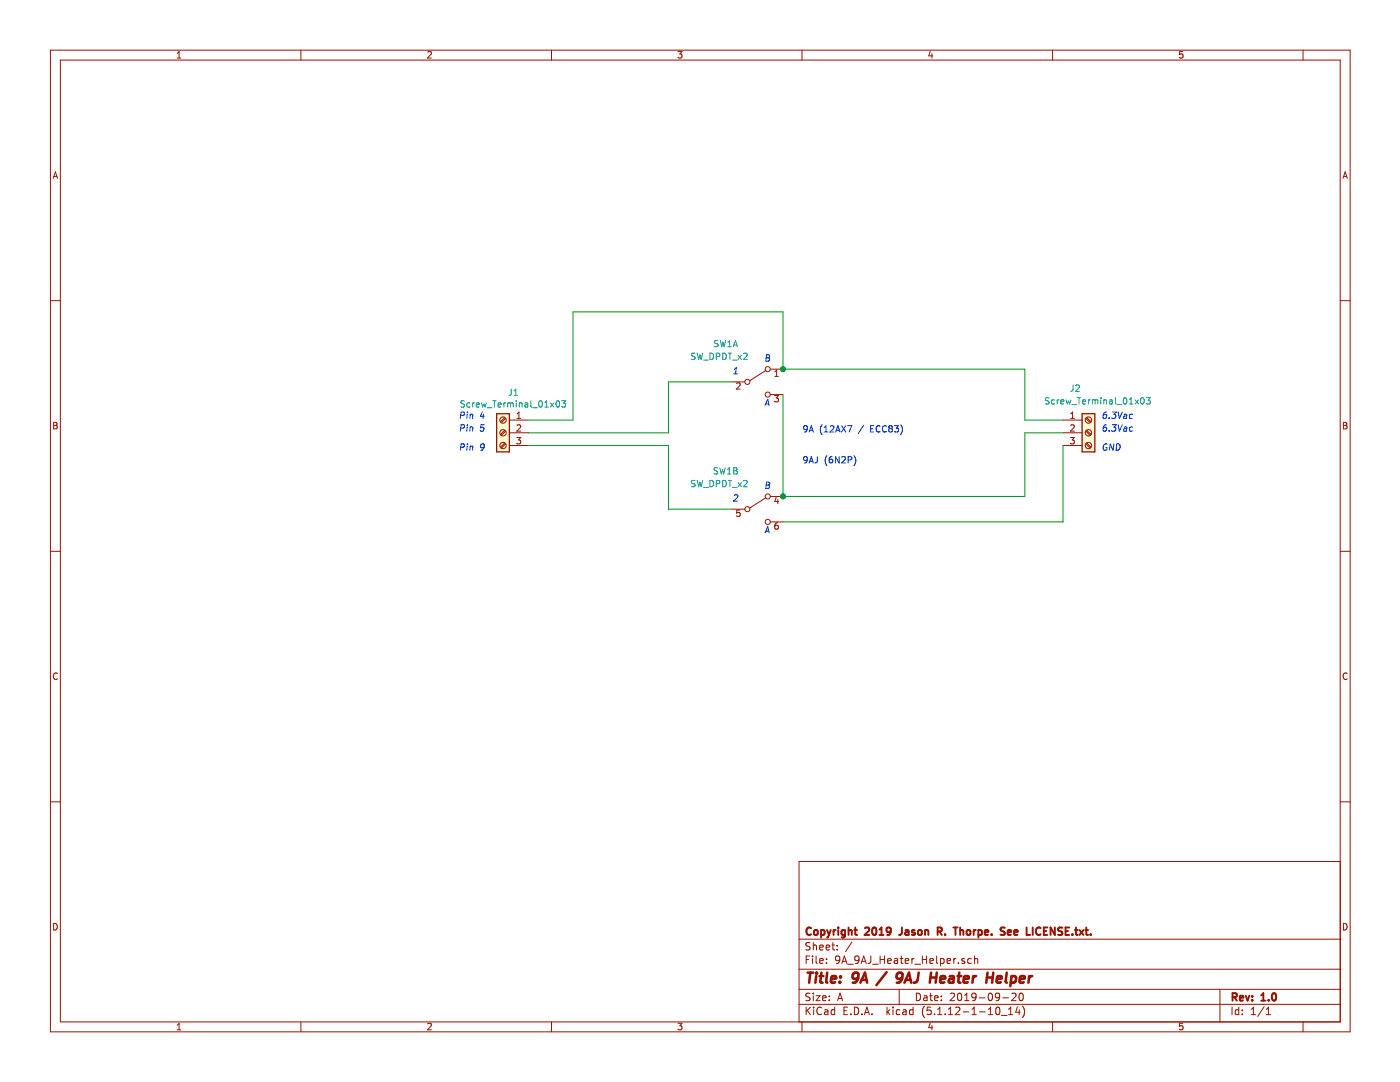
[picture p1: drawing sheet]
EESchema Schematic File Version 4
EELAYER 30 0
EELAYER END
$Descr A 11000 8500
encoding utf-8
Sheet 1 1
Title "9A / 9AJ Heater Helper"
Date "2019-09-20"
Rev "1.0"
Comp "Copyright 2019 Jason R. Thorpe. See LICENSE.txt."
Comment1 ""
Comment2 ""
Comment3 ""
Comment4 ""
$EndDescr
$Comp
L Switch:SW_DPDT_x2 SW1
U 1 1
P 5950 3000
F 0 "SW1" H 5700 3300 50  0000 C CNN
F 1 "SW_DPDT_x2" H 5650 3200 50  0000 C CNN
F 2 "jrt-Switches:SW_SPDT_CandK-V80212MS02Q" H 5950 3000 50  0001 C CNN
F 3 "~" H 5950 3000 50  0001 C CNN
F 4 "C&K V80212MS02Q" H 5950 3000 50  0001 C CNN "Part"
	1    5950 3000
	1    0    0    -1  
$EndComp
$Comp
L Switch:SW_DPDT_x2 SW1
U 2 1
P 5950 4000
F 0 "SW1" H 5700 4300 50  0000 C CNN
F 1 "SW_DPDT_x2" H 5650 4200 50  0000 C CNN
F 2 "jrt-Switches:SW_SPDT_CandK-V80212MS02Q" H 5950 4000 50  0001 C CNN
F 3 "~" H 5950 4000 50  0001 C CNN
F 4 "C&K V80212MS02Q" H 5950 4000 50  0001 C CNN "Part"
	2    5950 4000
	1    0    0    -1  
$EndComp
Wire Wire Line
	6150 3900 6150 3100
Text Notes 6300 3650 0    50   ~ 0
9A (12AX7 / ECC83)\n\n\n9AJ (6N2P)
Wire Wire Line
	6150 2900 6150 2450
Wire Wire Line
	5750 3000 5250 3000
Wire Wire Line
	5750 4000 5250 4000
$Comp
L Connector:Screw_Terminal_01x03 J2
U 1 1
P 8550 3400
F 0 "J2" H 8400 3750 50  0000 L CNN
F 1 "Screw_Terminal_01x03" H 8200 3650 50  0000 L CNN
F 2 "TerminalBlock:TerminalBlock_bornier-3_P5.08mm" H 8550 3400 50  0001 C CNN
F 3 "~" H 8550 3400 50  0001 C CNN
	1    8550 3400
	1    0    0    -1  
$EndComp
$Comp
L Connector:Screw_Terminal_01x03 J1
U 1 1
P 3950 3400
F 0 "J1" H 3868 3717 50  0000 C CNN
F 1 "Screw_Terminal_01x03" H 3868 3626 50  0000 C CNN
F 2 "TerminalBlock:TerminalBlock_bornier-3_P5.08mm" H 3950 3400 50  0001 C CNN
F 3 "~" H 3950 3400 50  0001 C CNN
	1    3950 3400
	-1   0    0    -1  
$EndComp
Text Notes 6000 4200 0    50   Italic 0
A
Text Notes 6000 3200 0    50   Italic 0
A
Text Notes 6000 2850 0    50   Italic 0
B
Text Notes 6000 3850 0    50   Italic 0
B
Text Notes 5750 2950 0    50   Italic 0
1
Text Notes 5750 3950 0    50   Italic 0
2
Wire Wire Line
	6150 2450 4500 2450
Wire Wire Line
	4500 2450 4500 3300
Wire Wire Line
	4500 3300 4150 3300
Wire Wire Line
	5250 3000 5250 3400
Wire Wire Line
	5250 3400 4150 3400
Wire Wire Line
	5250 4000 5250 3500
Wire Wire Line
	5250 3500 4150 3500
Wire Wire Line
	8350 3300 8050 3300
Wire Wire Line
	8350 3400 8050 3400
Wire Wire Line
	8050 3400 8050 3900
Wire Wire Line
	8050 3900 6150 3900
Connection ~ 6150 3900
Wire Wire Line
	8350 3500 8350 4100
Wire Wire Line
	8350 4100 6150 4100
Text Notes 3600 3300 0    50   Italic 0
Pin 4
Text Notes 3600 3400 0    50   Italic 0
Pin 5
Text Notes 3600 3550 0    50   Italic 0
Pin 9
Text Notes 8650 3550 0    50   Italic 0
GND
Text Notes 8650 3300 0    50   Italic 0
6.3Vac
Text Notes 8650 3400 0    50   Italic 0
6.3Vac
Wire Wire Line
	8050 2900 6150 2900
Wire Wire Line
	8050 2900 8050 3300
Connection ~ 6150 2900
$EndSCHEMATC
